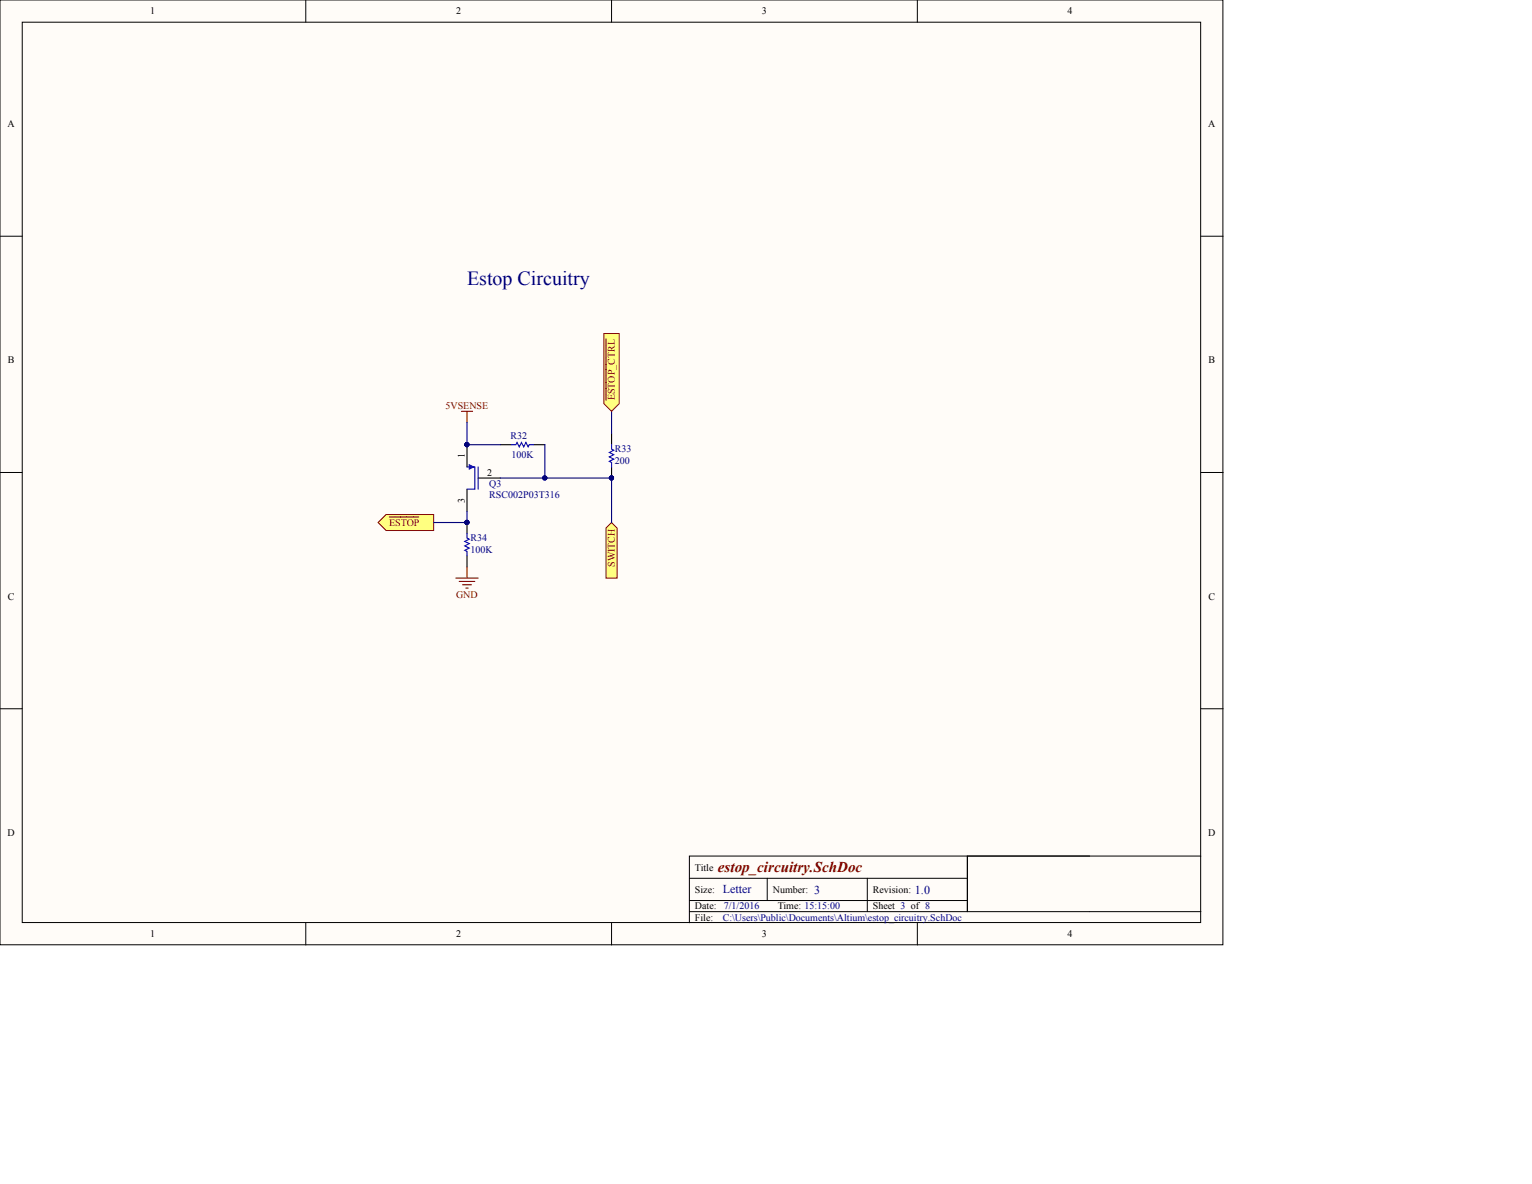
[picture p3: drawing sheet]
<svg xmlns="http://www.w3.org/2000/svg" width="349mm" height="270mm" viewBox="0 0 349 270" stroke-linecap="round" stroke-linejoin="round" font-family="sans-serif">
<g fill="#fffcf8" stroke="#000" stroke-width=".23">
<path d="M0 0h278.8v215.3h-278.8z"/>
<path d="M5.1 5.1h268.6v205.2h-268.6z"/>
</g>
<g fill="none" stroke="#000" stroke-width=".23">
<path d="M69.7 0v5.1M139.4 0v5.1M209.1 0v5.1M0 53.8h5.1M273.8 53.8h5M0 107.7h5.1M273.8 107.7h5M0 161.5h5.1M273.8 161.5h5M220.5 195.1v12.7v-12.7h53.3M248.4 195.1h-91.2v15.2M69.7 210.3v5.1"/>
<path d="M139.4 210.3v5.1M157.2 200.2h63.3M157.2 207.8h116.6M157.2 205.3h63.3M174.9 200.2v5.1M197.7 200.2v7.6M209.1 210.3v5.1"/>
</g>
<path d="M106.5 106.4h1.7v5.1h-1.7M109 106.4v5.1M116.6 101.4h1l.3-.5 .5 1 .5-1 .5 1 .5-1 .5 1 .3-.5h1M139.4 101.4v1l.5 .2-1 .5 1 .5-1 .5 1 .6-1 .5 .5 .2v1M106.5 121.6v1l.5 .3-1 .5 1 .5-1 .5 1 .5-1 .5 .5 .3v1" fill="none" stroke="#00f" stroke-width=".25"/>
<path d="M139.4 98.8v2.6M106.5 101.4v5M106.5 111.5v5.1M106.5 119.1v2.5M109 109h5.1M114.1 101.4h2.5M121.7 101.4h2.5M139.4 106.4v2.6M106.5 126.7v2.5" fill="none" stroke="#000" stroke-width=".25"/>
<g fill="#000080" stroke="#000080" stroke-width=".23">
<circle cx="106.4" cy="101.3" r=".48"/>
<circle cx="106.4" cy="119.1" r=".48"/>
<circle cx="139.4" cy="108.9" r=".48"/>
<circle cx="124.2" cy="108.9" r=".48"/>
</g>
<path d="M107 105.9l1 .5-1 .5z" fill="#00f" stroke="#00f" stroke-width=".23"/>
<path d="M106.5 96.3v5.1h7.6M139.4 93.8v5M124.2 101.4v7.6" fill="none" stroke="#000080" stroke-width=".25"/>
<path d="M105.2 93.8h2.5M106.5 93.8v2.5M103.9 131.8h5.1M104.7 132.5h3.5M105.5 133.3h2M106.2 134.1h.5M106.5 129.2v2.6" fill="none" stroke="#800000" stroke-width=".25"/>
<path d="M86.2 119.1l1.8-1.8h10.9v3.6h-10.9z" fill-rule="evenodd" fill="#ffff80" stroke="#800000" stroke-width=".23"/>
<path d="M88.7 117.8h6.7" fill="none" stroke="#800000" stroke-width=".25"/>
<path d="M137.7 76h3.5v16l-1.8 1.8-1.7-1.8z" fill-rule="evenodd" fill="#ffff80" stroke="#800000" stroke-width=".23"/>
<path d="M138.1 77.3v13.9" fill="none" stroke="#800000" stroke-width=".25"/>
<path d="M138.1 120.4l1.3-1.3 1.3 1.3v11.4h-2.6z" fill-rule="evenodd" fill="#ffff80" stroke="#800000" stroke-width=".23"/>
<path d="M106.5 116.6v2.5h-7.6M114.1 109h25.3v10.1" fill="none" stroke="#000080" stroke-width=".25"/>
<g fill="#000080" stroke="#000080" stroke-width=".23">
<circle cx="106.4" cy="119.1" r=".48"/>
<circle cx="124.2" cy="108.9" r=".48"/>
<circle cx="139.4" cy="108.9" r=".48"/>
</g>
<text font-size="4.6" fill="#000080" x="106.5" y="64.9">Estop Circuitry</text>
<text font-size="3.4" fill="#800000" x="163.7" y="198.7">estop_circuitry.SchDoc</text>
<g font-size="2.7" fill="#000080">
<text x="164.8" y="203.7">Letter</text>
<text x="185.6" y="203.8">3</text>
<text x="208.6" y="203.8">1.0</text>
</g>
<g font-size="2.3">
<text x="34.3" y="3.3">1</text>
<text x="104" y="3.3">2</text>
<text x="173.7" y="3.3">3</text>
<text x="243.4" y="3.3">4</text>
<text x="1.7" y="29">A</text>
<text x="275.5" y="29">A</text>
<text x="1.8" y="82.8">B</text>
<text x="275.5" y="82.8">B</text>
<text x="106" y="104.4" transform="rotate(-90 106 104.4)">1</text>
<text x="111" y="108.5">2</text>
<text x="106" y="114.7" transform="rotate(-90 106 114.7)">3</text>
<text x="1.8" y="136.7">C</text>
<text x="275.5" y="136.7">C</text>
<text x="1.7" y="190.5">D</text>
<text x="275.5" y="190.5">D</text>
<text x="158.4" y="198.4">Title</text>
<text x="158.4" y="203.5">Size:</text>
<text x="176.2" y="203.5">Number:</text>
<text x="199" y="203.5">Revision:</text>
<text x="158.4" y="207.3">Date:</text>
<text x="158.4" y="209.8">File:</text>
<text x="177.3" y="207.3">Time: 15:15:00</text>
<text x="199" y="207.3">Sheet 3 of 8</text>
<text x="34.3" y="213.6">1</text>
<text x="104" y="213.6">2</text>
<text x="173.7" y="213.6">3</text>
<text x="243.4" y="213.6">4</text>
</g>
<g font-size="2.3" fill="#800000">
<text x="101.6" y="93.3">5VSENSE</text>
<text x="140.2" y="91.2" transform="rotate(-90 140.2 91.2)">ESTOP_CTRL</text>
<text x="88.7" y="119.9">ESTOP</text>
<text x="140.2" y="129.2" transform="rotate(-90 140.2 129.2)">SWITCH</text>
<text x="104" y="136.3">GND</text>
</g>
<g font-size="2.3" fill="#000080">
<text x="116.4" y="100.1">R32</text>
<text x="116.6" y="104.4">100K</text>
<text x="140.2" y="105.7">200</text>
<text x="140.2" y="103.1">R33</text>
<text x="111.5" y="111">Q3</text>
<text x="111.5" y="113.5">RSC002P03T316</text>
<text x="107.2" y="125.9">100K</text>
<text x="107.2" y="123.4">R34</text>
<text x="164.8" y="209.8">C:\Users\Public\Documents\Altium\estop_circuitry.SchDoc</text>
<text x="165" y="207.3">7/1/2016</text>
</g>
</svg>
